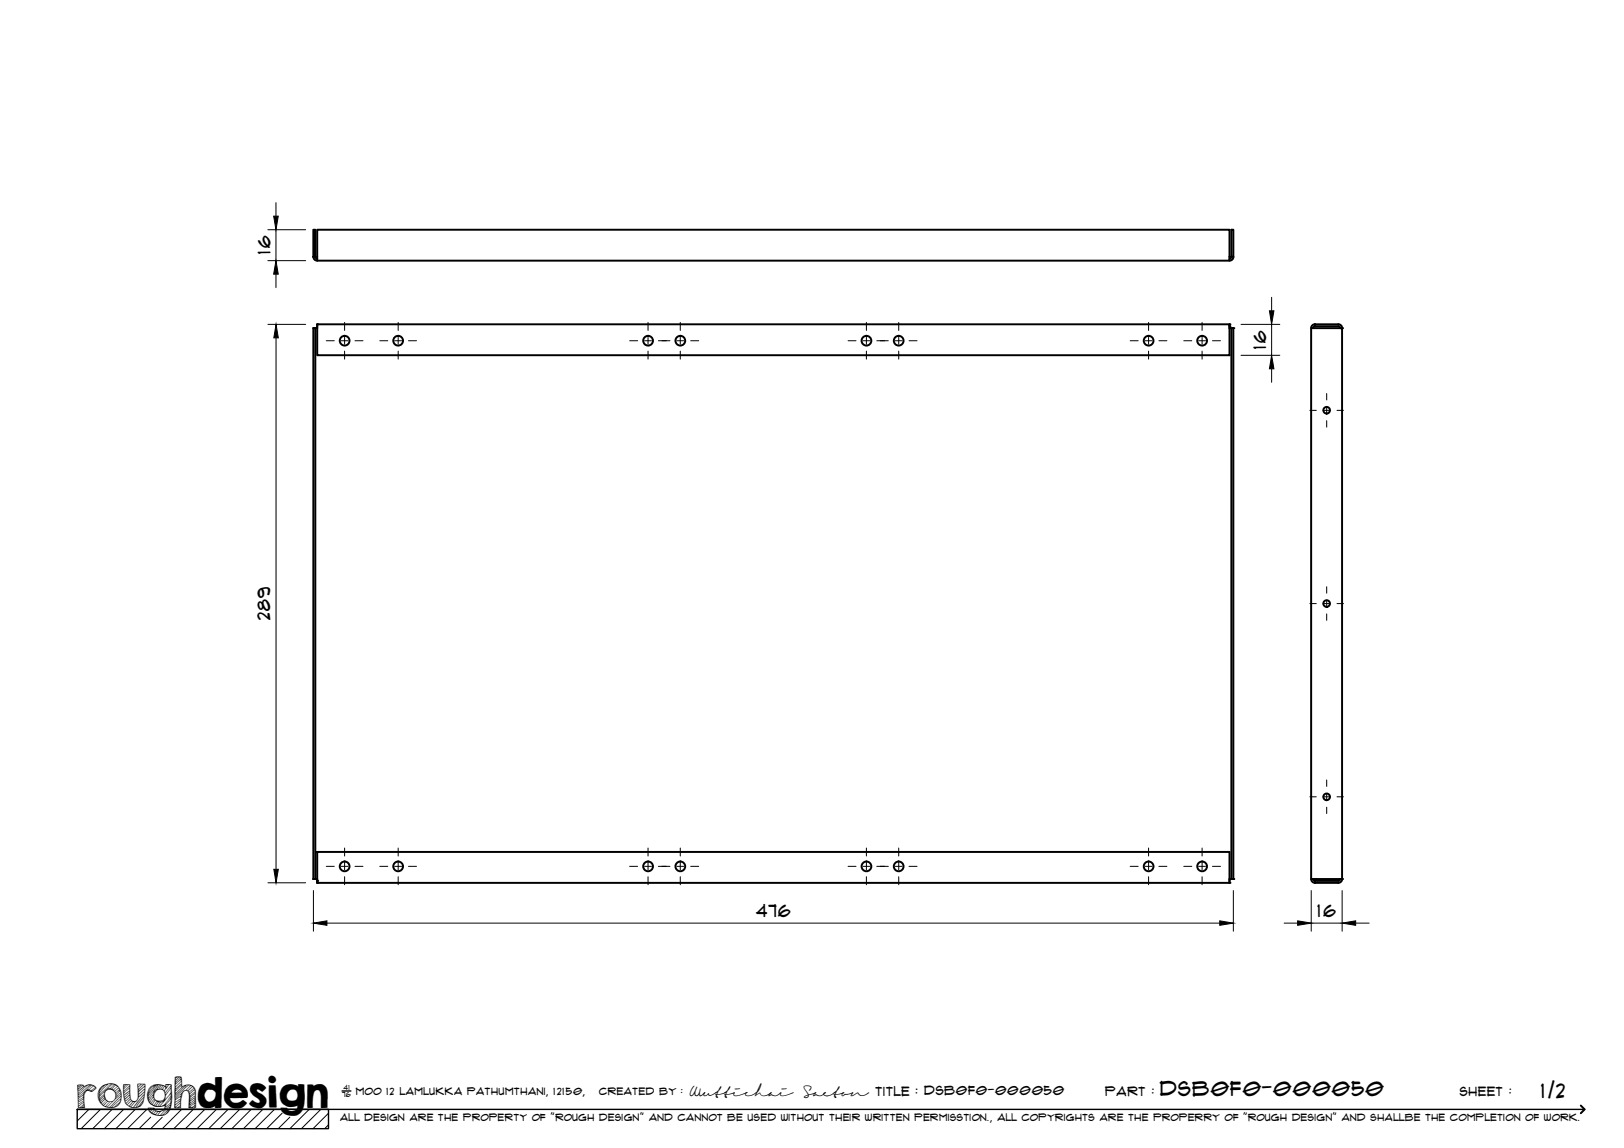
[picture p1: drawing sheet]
<svg xmlns="http://www.w3.org/2000/svg" width="420mm" height="297mm" viewBox="0 0 420 297" stroke-linecap="round" stroke-linejoin="round" font-family="sans-serif">
<!-- layer: Visible -->
<g fill="none" stroke="#000" stroke-width=".51">
<path d="M81.1 59.4h.5v7h-.5zM82.1 59.4h236v8h-236zM318.6 59.4h.5v7h-.5zM81.1 66.4a1.01 1.01 0 0 0 1 1M81.6 66.4l.2 .5h.3M318.6 66.4l-.1 .3-.4 .2M319.1 66.4a1.01 1.01 0 0 1-1 1M81.1 84.9h.5v142.5h-.5zM82.1 83.9h236v8h-236zM82.1 83.9v.5a.34 .34 0 0 1 0 .5 .34 .34 0 0 1-.5 0h-.5M318.1 83.9v.5a.34 .34 0 0 0 0 .5 .34 .34 0 0 0 .5 0h.5M318.6 84.9h.5v142.5h-.5z"/>
<path d="M339.2 84.9h8v142.5h-8zM340.2 83.9h6a1.01 1.01 0 0 1 1 1M340.2 84.4h6l.5 .2v.3M340.2 83.9v.5M340.2 83.9a1.01 1.01 0 0 0-1 1M340.2 84.4l-.4 .2-.1 .3M81.1 227.4h.5a.34 .34 0 0 1 .5 0 .34 .34 0 0 1 0 .5v.5M82.1 220.4h236v8h-236zM319.1 227.4h-.5a.34 .34 0 0 0-.5 0 .34 .34 0 0 0 0 .5v.5M339.2 227.4a1.01 1.01 0 0 0 1 1M339.7 227.4l.3 .5h.2M340.2 227.9v.5"/>
<path d="M346.7 227.4v.3l-.5 .2h-6M347.2 227.4a1.01 1.01 0 0 1-1 1h-6"/>
<circle cx="89.2" cy="88.2" r="1.26"/>
<circle cx="103" cy="88.2" r="1.26"/>
<circle cx="167.7" cy="88.2" r="1.26"/>
<circle cx="176" cy="88.2" r="1.26"/>
<circle cx="224.2" cy="88.2" r="1.26"/>
<circle cx="232.5" cy="88.2" r="1.26"/>
<circle cx="297.2" cy="88.2" r="1.26"/>
<circle cx="311" cy="88.2" r="1.26"/>
<circle cx="343.2" cy="106.1" r=".86"/>
<circle cx="343.2" cy="156.2" r=".86"/>
<circle cx="343.2" cy="206.2" r=".86"/>
<circle cx="89.2" cy="224.2" r="1.26"/>
<circle cx="103" cy="224.2" r="1.26"/>
<circle cx="167.7" cy="224.2" r="1.26"/>
<circle cx="176" cy="224.2" r="1.26"/>
<circle cx="224.2" cy="224.2" r="1.26"/>
<circle cx="232.5" cy="224.2" r="1.26"/>
<circle cx="297.2" cy="224.2" r="1.26"/>
<circle cx="311" cy="224.2" r="1.26"/>
</g>
<g fill="#000">
<circle cx="318.1" cy="66.4" r=".25"/>
<circle cx="81.1" cy="84.9" r=".25"/>
<circle cx="82.1" cy="83.9" r=".25"/>
<circle cx="318.1" cy="84.4" r=".25"/>
<circle cx="318.1" cy="83.9" r=".25"/>
<circle cx="319.1" cy="84.9" r=".25"/>
<circle cx="346.7" cy="84.9" r=".25"/>
<circle cx="347.2" cy="84.9" r=".25"/>
<circle cx="81.1" cy="227.4" r=".25"/>
<circle cx="82.1" cy="228.4" r=".25"/>
<circle cx="82.1" cy="227.9" r=".25"/>
<circle cx="318.1" cy="228.4" r=".25"/>
<circle cx="319.1" cy="227.4" r=".25"/>
<circle cx="340.2" cy="227.4" r=".25"/>
<circle cx="346.7" cy="227.4" r=".25"/>
<circle cx="347.2" cy="227.4" r=".25"/>
</g>
<!-- layer: TitleBlock -->
<path d="M20 287h65v5h-65zM20 287h390M88.5 282.3h2.3" fill="none" stroke="#000" stroke-width=".36"/>
<path d="M409 286.1l1 .9-1 1" fill="none" stroke="#000" stroke-width=".51"/>
<g fill="none" stroke="#000" stroke-width=".26">
<path d="M23 287l-3 3.1M26 287l-5 5M29 287l-5 5M32 287l-5 5M35 287l-5 5M38 287l-5 5M39 289.1l-3 2.9M42 289.1l-3 2.9M47 287l-5 5M50 287l-5 5M53 287l-5 5M56 287l-5 5"/>
<path d="M59 287l-5 5M62 287l-5 5M65 287l-5 5M68 287l-5 5M71 287l-5 5M73 288l-4 4M75 289.1l-3 2.9M80 287l-5 5M83 287l-5 5M85 288l-4 4M85 291l-1 1"/>
</g>
<!-- layer: Smart Centers -->
<g fill="none" stroke="#000" stroke-width=".26">
<path d="M84.4 88.2h2.1M88.3 88.2h1.7M89.2 83.4v2.1M89.2 87.3v1.8M89.2 90.9v2M91.8 88.2h2.1M98.3 88.2h2M102.1 88.2h1.8M103 83.4v2.1M103 87.3v1.8M103 90.9v2M105.7 88.2h2.1"/>
<path d="M162.9 88.2h2.1M166.8 88.2h1.8M167.7 83.4v2.1M167.7 87.3v1.8M167.7 90.9v2M170.3 88.2h3M175.1 88.2h1.8M176 83.4v2.1M176 87.3v1.8M176 90.9v2M178.7 88.2h2.1M219.4 88.2h2.1"/>
<path d="M223.3 88.2h1.7M224.2 83.4v2.1M224.2 87.3v1.8M224.2 90.9v2M226.8 88.2h3M231.6 88.2h1.8M232.5 83.4v2.1M232.5 87.3v1.8M232.5 90.9v2M235.2 88.2h2.1M292.4 88.2h2.1M296.3 88.2h1.7"/>
<path d="M297.2 83.4v2.1M297.2 87.3v1.8M297.2 90.9v2M299.8 88.2h2.1M306.3 88.2h2M310.1 88.2h1.8M311 83.4v2.1M311 87.3v1.8M311 90.9v2M313.7 88.2h2.1M338.9 106.2h1.7M342.3 106.2h1.8"/>
<path d="M343.2 101.8v1.7M343.2 105.3v1.8M343.2 108.8v1.7M345.9 106.2h1.7M338.9 156.2h1.7M342.3 156.2h1.8M343.2 151.8v1.7M343.2 155.3v1.8M343.2 158.8v1.7M345.9 156.2h1.7M89.2 219.4v2.1M103 219.4v2.1"/>
<path d="M167.7 219.4v2.1M176 219.4v2.1M224.2 219.4v2.1M232.5 219.4v2.1M297.2 219.4v2.1M311 219.4v2.1M338.9 206.2h1.7M342.3 206.2h1.8M343.2 201.8v1.7M343.2 205.3v1.8M343.2 208.9v1.6M345.9 206.2h1.7"/>
<path d="M84.4 224.2h2.1M88.3 224.2h1.7M89.2 223.3v1.8M89.2 226.9v2M91.8 224.2h2.1M98.3 224.2h2M102.1 224.2h1.8M103 223.3v1.8M103 226.9v2M105.7 224.2h2.1M162.9 224.2h2.1M166.8 224.2h1.8"/>
<path d="M167.7 223.3v1.8M167.7 226.9v2M170.3 224.2h3M175.1 224.2h1.8M176 223.3v1.8M176 226.9v2M178.7 224.2h2.1M219.4 224.2h2.1M223.3 224.2h1.7M224.2 223.3v1.8M224.2 226.9v2M226.8 224.2h3"/>
<path d="M231.6 224.2h1.8M232.5 223.3v1.8M232.5 226.9v2M235.2 224.2h2.1M292.4 224.2h2.1M296.3 224.2h1.7M297.2 223.3v1.8M297.2 226.9v2M299.8 224.2h2.1M306.3 224.2h2M310.1 224.2h1.8M311 223.3v1.8"/>
<path d="M311 226.9v2M313.7 224.2h2.1"/>
</g>
<!-- layer: FD_Dimensions -->
<g fill="none" stroke="#000" stroke-width=".26">
<path d="M69.3 59.4h9.8M71.4 52.4v3.5M71.4 59.4v8M69.3 67.4h9.8M71.4 70.9v3.5M329 76.9v3.5M69.3 83.9h9.8M71.4 87.4v137.5M321.1 83.9h10M321.1 91.9h10M329 83.9v8M329 95.4v3.5"/>
<path d="M69.3 228.4h9.8M81.1 230.4v10.5M84.6 238.9h231M319.1 230.4v10.5M332.2 238.9h3.5M339.2 238.9h8M339.2 230.4v10.5M347.2 230.4v10.5M350.7 238.9h3.5"/>
</g>
<path d="M70.8 55.9h1.2l-.6 3.5zM71.4 67.4l.6 3.5h-1.2zM71.4 83.9l.6 3.5h-1.2zM328.4 80.4h1.2l-.6 3.5zM329 91.9l.6 3.5h-1.2zM70.8 224.9h1.2l-.6 3.5zM81.1 238.9l3.5-.6v1.1zM315.6 238.3l3.5 .6-3.5 .5zM335.7 238.3l3.5 .6-3.5 .5zM347.2 238.9l3.5-.6v1.1z" fill="#000" stroke="#000" stroke-width=".26"/>
<text font-size="9.7" x="19.9" y="286.8">roughdesign</text>
<g font-size="5.3">
<text x="300.1" y="283.6">DSB0F0-000050</text>
<text x="398.7" y="284">1/2</text>
</g>
<g font-size="4.6">
<text x="70" y="65.8" transform="rotate(-90 70 65.8)">16</text>
<text x="327.6" y="90.3" transform="rotate(-90 327.6 90.3)">16</text>
<text x="69.9" y="160.5" transform="rotate(-90 69.9 160.5)">289</text>
<text x="195.6" y="237.4">476</text>
<text x="340.8" y="237.4">16</text>
</g>
<g font-size="3.4">
<text x="178.3" y="283.5">Wuttichai</text>
<text x="208.1" y="283.5">Saeton title : DSB0F0-000050</text>
</g>
<g font-size="3.3">
<text x="286" y="283.5">Part :</text>
<text x="377.7" y="283.5">sheet :</text>
</g>
<g font-size="2.7">
<text x="92.1" y="283.3">moo 12 Lamlukka pathumthani, 12150,</text>
<text x="155" y="283.3">created by :</text>
</g>
<text font-size="2.6" x="88" y="290.1">all design are the property of &quot;rough design&quot; and cannot be used without their written permisstion., all copyrights are the properry of &quot;rough design&quot; and shallbe the completion of work.</text>
<g font-size="1.9">
<text x="88.5" y="283.9">76</text>
<text x="88.9" y="282.1">41</text>
</g>
</svg>
